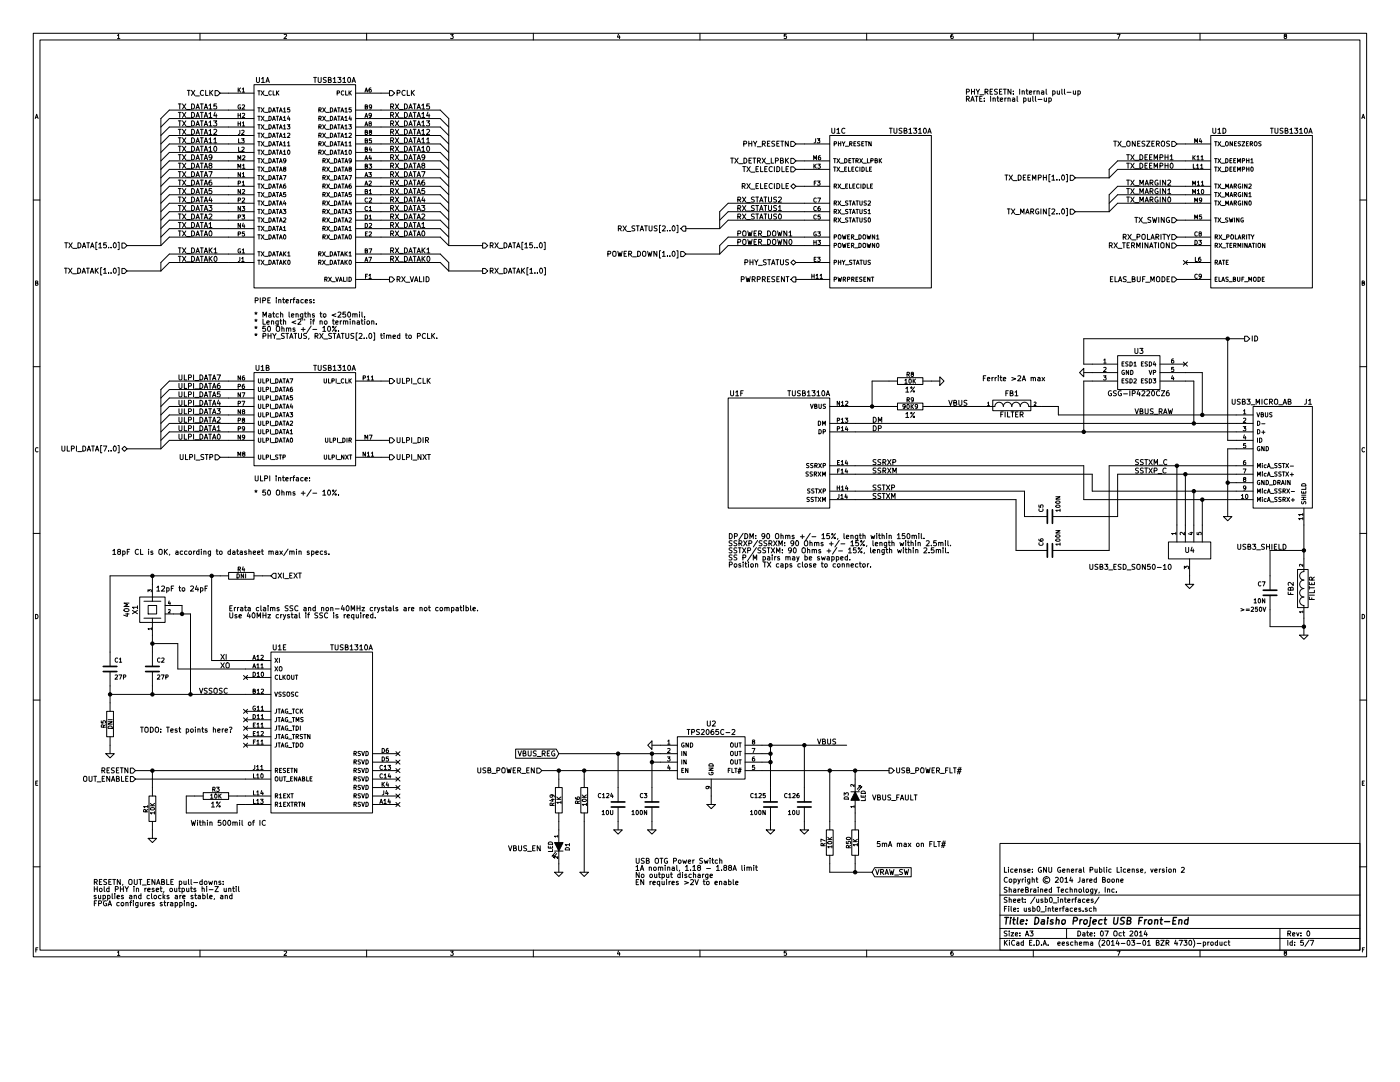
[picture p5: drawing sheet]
EESchema Schematic File Version 2
LIBS:power
LIBS:device
LIBS:ep4ce30f29
LIBS:gsg-ip4220cz6
LIBS:quartzcms4_ground
LIBS:tusb1310a
LIBS:usb3_esd_son50-10
LIBS:usb3_micro_ab
LIBS:tps62420
LIBS:mic5207-bm5
LIBS:samtec_qsh-090-d
LIBS:tps2065c-2
LIBS:barrel_jack
LIBS:on_cat24c256
LIBS:conn
LIBS:tps54821
LIBS:hole
LIBS:tca6416a
LIBS:usb-cache
EELAYER 24 0
EELAYER END
$Descr A3 16535 11693
encoding utf-8
Sheet 5 7
Title "Daisho Project USB Front-End"
Date "07 Oct 2014"
Rev "0"
Comp "ShareBrained Technology, Inc."
Comment1 "Copyright © 2014 Jared Boone"
Comment2 "License: GNU General Public License, version 2"
Comment3 ""
Comment4 ""
$EndDescr
Text Label 11200 4800 0    60   ~ 0
VBUS
Text Label 9650 8800 0    60   ~ 0
VBUS
Text GLabel 10300 10300 2    60   Input ~ 0
VRAW_SW
Text GLabel 6600 8900 0    60   Input ~ 0
VBUS_REG
$Comp
L TPS2065C-2 U2
U 1 1
P 8400 8950
F 0 "U2" H 8400 9350 60  0000 C CNN
F 1 "TPS2065C-2" H 8400 9250 60  0000 C CNN
F 2 "" H 8400 8950 60  0001 C CNN
F 3 "" H 8400 8950 60  0001 C CNN
F 4 "TI" H 8400 8950 60  0001 C CNN "Manufacturer"
F 5 "TPS2065CDGN-2" H 8400 8950 60  0001 C CNN "Part Number"
	1    8400 8950
	1    0    0    -1  
$EndComp
$Comp
L GND #PWR051
U 1 1
P 8400 9500
F 0 "#PWR051" H 8400 9500 30  0001 C CNN
F 1 "GND" H 8400 9430 30  0001 C CNN
F 2 "" H 8400 9500 60  0001 C CNN
F 3 "" H 8400 9500 60  0001 C CNN
	1    8400 9500
	1    0    0    -1  
$EndComp
$Comp
L GND #PWR052
U 1 1
P 7700 8800
F 0 "#PWR052" H 7700 8800 30  0001 C CNN
F 1 "GND" H 7700 8730 30  0001 C CNN
F 2 "" H 7700 8800 60  0001 C CNN
F 3 "" H 7700 8800 60  0001 C CNN
	1    7700 8800
	0    1    1    0   
$EndComp
$Comp
L R R7
U 1 1
P 9800 9950
F 0 "R7" V 9880 9950 50  0000 C CNN
F 1 "10K" V 9800 9950 50  0000 C CNN
F 2 "" H 9800 9950 60  0001 C CNN
F 3 "" H 9800 9950 60  0001 C CNN
F 4 "Stackpole" V 9800 9950 60  0001 C CNN "Manufacturer"
F 5 "RMCF0402JT10K0" V 9800 9950 60  0001 C CNN "Part Number"
	1    9800 9950
	-1   0    0    1   
$EndComp
$Comp
L R R6
U 1 1
P 6900 9450
F 0 "R6" V 6980 9450 50  0000 C CNN
F 1 "10K" V 6900 9450 50  0000 C CNN
F 2 "" H 6900 9450 60  0001 C CNN
F 3 "" H 6900 9450 60  0001 C CNN
F 4 "Stackpole" V 6900 9450 60  0001 C CNN "Manufacturer"
F 5 "RMCF0402JT10K0" V 6900 9450 60  0001 C CNN "Part Number"
	1    6900 9450
	-1   0    0    1   
$EndComp
$Comp
L GND #PWR053
U 1 1
P 6900 10300
F 0 "#PWR053" H 6900 10300 30  0001 C CNN
F 1 "GND" H 6900 10230 30  0001 C CNN
F 2 "" H 6900 10300 60  0001 C CNN
F 3 "" H 6900 10300 60  0001 C CNN
	1    6900 10300
	1    0    0    -1  
$EndComp
Text HLabel 6400 9100 0    60   Input ~ 0
USB_POWER_EN
Text HLabel 10500 9100 2    60   Output ~ 0
USB_POWER_FLT#
$Comp
L C C3
U 1 1
P 7700 9500
F 0 "C3" H 7750 9600 50  0000 L CNN
F 1 "100N" H 7750 9400 50  0000 L CNN
F 2 "" H 7700 9500 60  0001 C CNN
F 3 "" H 7700 9500 60  0001 C CNN
F 4 "Murata" H 7700 9500 60  0001 C CNN "Manufacturer"
F 5 "GRM155R61A104KA01D" H 7700 9500 60  0001 C CNN "Part Number"
	1    7700 9500
	-1   0    0    -1  
$EndComp
$Comp
L GND #PWR054
U 1 1
P 7700 9800
F 0 "#PWR054" H 7700 9800 30  0001 C CNN
F 1 "GND" H 7700 9730 30  0001 C CNN
F 2 "" H 7700 9800 60  0001 C CNN
F 3 "" H 7700 9800 60  0001 C CNN
	1    7700 9800
	1    0    0    -1  
$EndComp
Text Notes 7500 10450 0    60   ~ 0
USB OTG Power Switch\n1A nominal, 1.18 - 1.88A limit\nNo output discharge\nEN requires >2V to enable
$Comp
L FILTER FB2
U 1 1
P 15400 6950
F 0 "FB2" H 15400 7100 60  0000 C CNN
F 1 "FILTER" H 15400 6850 60  0000 C CNN
F 2 "" H 15400 6950 60  0001 C CNN
F 3 "" H 15400 6950 60  0001 C CNN
F 4 "Murata" H 15400 6950 60  0001 C CNN "Manufacturer"
F 5 "BLM21PG221SN1D" H 15400 6950 60  0001 C CNN "Part Number"
F 6 "FERRITE CHIP 220 OHM 2000MA 0805" H 15400 6950 60  0001 C CNN "Description"
	1    15400 6950
	0    -1   -1   0   
$EndComp
$Comp
L FILTER FB1
U 1 1
P 11950 4800
F 0 "FB1" H 11950 4950 60  0000 C CNN
F 1 "FILTER" H 11950 4700 60  0000 C CNN
F 2 "" H 11950 4800 60  0001 C CNN
F 3 "" H 11950 4800 60  0001 C CNN
F 4 "Murata" H 11950 4800 60  0001 C CNN "Manufacturer"
F 5 "BLM21PG221SN1D" H 11950 4800 60  0001 C CNN "Part Number"
F 6 "FERRITE CHIP 220 OHM 2000MA 0805" H 11950 4800 60  0001 C CNN "Description"
	1    11950 4800
	1    0    0    -1  
$EndComp
NoConn ~ 14000 4300
$Comp
L GND #PWR055
U 1 1
P 12800 4400
F 0 "#PWR055" H 12800 4400 30  0001 C CNN
F 1 "GND" H 12800 4330 30  0001 C CNN
F 2 "" H 12800 4400 60  0001 C CNN
F 3 "" H 12800 4400 60  0001 C CNN
	1    12800 4400
	0    1    1    0   
$EndComp
$Comp
L GSG-IP4220CZ6 U3
U 1 1
P 13450 4400
F 0 "U3" H 13450 4650 60  0000 C CNN
F 1 "GSG-IP4220CZ6" H 13450 4150 60  0000 C CNN
F 2 "" H 13450 4400 60  0001 C CNN
F 3 "" H 13450 4400 60  0001 C CNN
F 4 "NXP" H 13450 4400 60  0001 C CNN "Manufacturer"
F 5 "IP4220CZ6,125" H 13450 4400 60  0001 C CNN "Part Number"
	1    13450 4400
	1    0    0    -1  
$EndComp
$Comp
L TUSB1310A U?
U 5 1
P 3800 7600
AR Path="/510A0455/510A04CC" Ref="U?"  Part="5" 
AR Path="/5109FB2D/52F9923E" Ref="U?"  Part="5" 
AR Path="/52EAE8AF/52F9923E" Ref="U1"  Part="5" 
F 0 "U1" H 3300 7550 60  0000 C CNN
F 1 "TUSB1310A" H 4150 7550 60  0000 C CNN
F 2 "" H 3800 7600 60  0001 C CNN
F 3 "" H 3800 7600 60  0001 C CNN
F 4 "TI" H 3800 7600 60  0001 C CNN "Manufacturer"
F 5 "TUSB1310AZAY" H 3800 7600 60  0001 C CNN "Part Number"
	5    3800 7600
	1    0    0    -1  
$EndComp
$Comp
L R R1
U 1 1
P 1800 9550
F 0 "R1" V 1880 9550 50  0000 C CNN
F 1 "10K" V 1800 9550 50  0000 C CNN
F 2 "" H 1800 9550 60  0001 C CNN
F 3 "" H 1800 9550 60  0001 C CNN
F 4 "Stackpole" V 1800 9550 60  0001 C CNN "Manufacturer"
F 5 "RMCF0402JT10K0" V 1800 9550 60  0001 C CNN "Part Number"
	1    1800 9550
	-1   0    0    1   
$EndComp
$Comp
L GND #PWR056
U 1 1
P 1800 9900
F 0 "#PWR056" H 1800 9900 30  0001 C CNN
F 1 "GND" H 1800 9830 30  0001 C CNN
F 2 "" H 1800 9900 60  0001 C CNN
F 3 "" H 1800 9900 60  0001 C CNN
	1    1800 9900
	1    0    0    -1  
$EndComp
$Comp
L R R3
U 1 1
P 2550 9400
F 0 "R3" V 2630 9400 50  0000 C CNN
F 1 "10K" V 2550 9400 50  0000 C CNN
F 2 "" H 2550 9400 60  0001 C CNN
F 3 "" H 2550 9400 60  0001 C CNN
F 4 "Stackpole" V 2550 9400 60  0001 C CNN "Manufacturer"
F 5 "RMCF0402FT10K0" V 2550 9400 60  0001 C CNN "Part Number"
F 6 "1%" V 2450 9400 60  0000 C CNN "Tolerance"
	1    2550 9400
	0    -1   -1   0   
$EndComp
Text Notes 2750 8650 2    60   ~ 0
TODO: Test points here?
NoConn ~ 2900 8000
NoConn ~ 4700 8900
NoConn ~ 4700 9000
NoConn ~ 4700 9100
NoConn ~ 4700 9200
NoConn ~ 4700 9300
NoConn ~ 4700 9400
NoConn ~ 4700 9500
$Comp
L C C1
U 1 1
P 1300 7900
F 0 "C1" H 1350 8000 50  0000 L CNN
F 1 "27P" H 1350 7800 50  0000 L CNN
F 2 "" H 1300 7900 60  0001 C CNN
F 3 "" H 1300 7900 60  0001 C CNN
F 4 "Murata" H 1300 7900 60  0001 C CNN "Manufacturer"
F 5 "GRM1555C1H270JA01D" H 1300 7900 60  0001 C CNN "Part Number"
	1    1300 7900
	1    0    0    -1  
$EndComp
$Comp
L C C2
U 1 1
P 1800 7900
F 0 "C2" H 1850 8000 50  0000 L CNN
F 1 "27P" H 1850 7800 50  0000 L CNN
F 2 "" H 1800 7900 60  0001 C CNN
F 3 "" H 1800 7900 60  0001 C CNN
F 4 "Murata" H 1800 7900 60  0001 C CNN "Manufacturer"
F 5 "GRM1555C1H270JA01D" H 1800 7900 60  0001 C CNN "Part Number"
	1    1800 7900
	1    0    0    -1  
$EndComp
Text Notes 2700 7300 0    60   ~ 0
Errata claims SSC and non-40MHz crystals are not compatible.\nUse 40MHz crystal if SSC is required.
Text Notes 3900 6550 2    60   ~ 0
18pF CL is OK, according to datasheet max/min specs.
$Comp
L QUARTZCMS4_GROUND X1
U 1 1
P 1800 7200
F 0 "X1" H 1800 7400 60  0000 C CNN
F 1 "40M" H 1800 7500 60  0000 C CNN
F 2 "" H 1800 7200 60  0001 C CNN
F 3 "" H 1800 7200 60  0001 C CNN
F 4 "Abracon" H 1800 7200 60  0001 C CNN "Manufacturer"
F 5 "ABM3C-40.000MHZ-D4Y-T" H 1800 7200 60  0001 C CNN "Part Number"
F 6 "50ppm" H 1800 7200 60  0001 C CNN "Tolerance"
F 7 "12pF to 24pF" V 2050 6850 60  0000 C CNN "CL"
	1    1800 7200
	0    -1   -1   0   
$EndComp
Text Label 2350 8200 0    60   ~ 0
VSSOSC
Text Label 2600 7800 0    60   ~ 0
XI
Text Label 2600 7900 0    60   ~ 0
XO
$Comp
L TUSB1310A U?
U 3 1
P 10400 1500
AR Path="/510A0455/510A04CA" Ref="U?"  Part="3" 
AR Path="/5109FB2D/52F99235" Ref="U?"  Part="3" 
AR Path="/52EAE8AF/52F99235" Ref="U1"  Part="3" 
F 0 "U1" H 9900 1450 60  0000 C CNN
F 1 "TUSB1310A" H 10750 1450 60  0000 C CNN
F 2 "" H 10400 1500 60  0001 C CNN
F 3 "" H 10400 1500 60  0001 C CNN
F 4 "TI" H 10400 1500 60  0001 C CNN "Manufacturer"
F 5 "TUSB1310AZAY" H 10400 1500 60  0001 C CNN "Part Number"
	3    10400 1500
	1    0    0    -1  
$EndComp
$Comp
L TUSB1310A U?
U 4 1
P 14900 1500
AR Path="/510A0455/510A04CB" Ref="U?"  Part="4" 
AR Path="/5109FB2D/5159AA64" Ref="U?"  Part="4" 
AR Path="/52EAE8AF/5159AA64" Ref="U1"  Part="4" 
F 0 "U1" H 14400 1450 60  0000 C CNN
F 1 "TUSB1310A" H 15250 1450 60  0000 C CNN
F 2 "" H 14900 1500 60  0001 C CNN
F 3 "" H 14900 1500 60  0001 C CNN
F 4 "TI" H 14900 1500 60  0001 C CNN "Manufacturer"
F 5 "TUSB1310AZAY" H 14900 1500 60  0001 C CNN "Part Number"
	4    14900 1500
	1    0    0    -1  
$EndComp
Text Label 15200 6500 2    60   ~ 0
USB3_SHIELD
Text Label 13400 5500 0    60   ~ 0
SSTXM_C
Text Label 13400 5600 0    60   ~ 0
SSTXP_C
$Comp
L C C6
U 1 1
P 12400 6500
F 0 "C6" H 12450 6600 50  0000 L CNN
F 1 "100N" H 12450 6400 50  0000 L CNN
F 2 "" H 12400 6500 60  0001 C CNN
F 3 "" H 12400 6500 60  0001 C CNN
F 4 "Murata" H 12400 6500 60  0001 C CNN "Manufacturer"
F 5 "GRM155R61A104KA01D" H 12400 6500 60  0001 C CNN "Part Number"
	1    12400 6500
	0    -1   -1   0   
$EndComp
$Comp
L C C5
U 1 1
P 12400 6100
F 0 "C5" H 12450 6200 50  0000 L CNN
F 1 "100N" H 12450 6000 50  0000 L CNN
F 2 "" H 12400 6100 60  0001 C CNN
F 3 "" H 12400 6100 60  0001 C CNN
F 4 "Murata" H 12400 6100 60  0001 C CNN "Manufacturer"
F 5 "GRM155R61A104KA01D" H 12400 6100 60  0001 C CNN "Part Number"
	1    12400 6100
	0    -1   -1   0   
$EndComp
$Comp
L GND #PWR057
U 1 1
P 14050 6900
F 0 "#PWR057" H 14050 6900 30  0001 C CNN
F 1 "GND" H 14050 6830 30  0001 C CNN
F 2 "" H 14050 6900 60  0001 C CNN
F 3 "" H 14050 6900 60  0001 C CNN
	1    14050 6900
	1    0    0    -1  
$EndComp
$Comp
L USB3_ESD_SON50-10 U4
U 1 1
P 14050 6500
F 0 "U4" H 14050 6500 60  0000 C CNN
F 1 "USB3_ESD_SON50-10" H 13350 6300 60  0000 C CNN
F 2 "" H 14050 6500 60  0001 C CNN
F 3 "" H 14050 6500 60  0001 C CNN
F 4 "Littelfuse" H 14050 6500 60  0001 C CNN "Manufacturer"
F 5 "SP3010-04UTG" H 14050 6500 60  0001 C CNN "Part Number"
	1    14050 6500
	1    0    0    -1  
$EndComp
Text Label 10300 5100 0    60   ~ 0
DP
Text Label 10300 5000 0    60   ~ 0
DM
Text Label 10300 5800 0    60   ~ 0
SSTXP
Text Label 10300 5900 0    60   ~ 0
SSTXM
Text Label 10300 5500 0    60   ~ 0
SSRXP
Text Label 10300 5600 0    60   ~ 0
SSRXM
$Comp
L GND #PWR058
U 1 1
P 15400 7500
F 0 "#PWR058" H 15400 7500 30  0001 C CNN
F 1 "GND" H 15400 7430 30  0001 C CNN
F 2 "" H 15400 7500 60  0001 C CNN
F 3 "" H 15400 7500 60  0001 C CNN
	1    15400 7500
	1    0    0    -1  
$EndComp
$Comp
L C C7
U 1 1
P 15000 7000
F 0 "C7" H 15050 7100 50  0000 L CNN
F 1 "10N" H 15050 6900 50  0000 L CNN
F 2 "" H 15000 7000 60  0001 C CNN
F 3 "" H 15000 7000 60  0001 C CNN
F 4 "Murata" H 15000 7000 60  0001 C CNN "Manufacturer"
F 5 "GRM21BR72E103KW03L" H 15000 7000 60  0001 C CNN "Part Number"
F 6 ">=250V" H 15200 6800 50  0000 C CNN "Vdc"
	1    15000 7000
	-1   0    0    -1  
$EndComp
$Comp
L GND #PWR059
U 1 1
P 14500 6100
F 0 "#PWR059" H 14500 6100 30  0001 C CNN
F 1 "GND" H 14500 6030 30  0001 C CNN
F 2 "" H 14500 6100 60  0001 C CNN
F 3 "" H 14500 6100 60  0001 C CNN
	1    14500 6100
	1    0    0    -1  
$EndComp
$Comp
L USB3_MICRO_AB J1
U 1 1
P 14800 5400
F 0 "J1" H 14150 6050 60  0000 C CNN
F 1 "USB3_MICRO_AB" H 14700 6050 60  0000 C CNN
F 2 "" H 14800 5400 60  0001 C CNN
F 3 "" H 14800 5400 60  0001 C CNN
F 4 "Global Connector Technology" H 14800 5400 60  0001 C CNN "Manufacturer"
F 5 "USB3120-30" H 14800 5400 60  0001 C CNN "Part Number"
	1    14800 5400
	-1   0    0    -1  
$EndComp
$Comp
L GND #PWR060
U 1 1
P 11100 4500
F 0 "#PWR060" H 11100 4500 30  0001 C CNN
F 1 "GND" H 11100 4430 30  0001 C CNN
F 2 "" H 11100 4500 60  0001 C CNN
F 3 "" H 11100 4500 60  0001 C CNN
	1    11100 4500
	0    -1   -1   0   
$EndComp
$Comp
L R R8
U 1 1
P 10750 4500
F 0 "R8" V 10830 4500 50  0000 C CNN
F 1 "10K" V 10750 4500 50  0000 C CNN
F 2 "" H 10750 4500 60  0001 C CNN
F 3 "" H 10750 4500 60  0001 C CNN
F 4 "Stackpole" V 10750 4500 60  0001 C CNN "Manufacturer"
F 5 "RMCF0402FT10K0" V 10750 4500 60  0001 C CNN "Part Number"
F 6 "1%" V 10650 4500 60  0000 C CNN "Tolerance"
	1    10750 4500
	0    -1   -1   0   
$EndComp
$Comp
L R R9
U 1 1
P 10750 4800
F 0 "R9" V 10830 4800 50  0000 C CNN
F 1 "90K9" V 10750 4800 50  0000 C CNN
F 2 "" H 10750 4800 60  0001 C CNN
F 3 "" H 10750 4800 60  0001 C CNN
F 4 "Stackpole" V 10750 4800 60  0001 C CNN "Manufacturer"
F 5 "RMCF0402FT90K9" V 10750 4800 60  0001 C CNN "Part Number"
F 6 "1%" V 10650 4800 60  0000 C CNN "Tolerance"
	1    10750 4800
	0    -1   -1   0   
$EndComp
$Comp
L TUSB1310A U1
U 6 1
P 9200 4600
F 0 "U1" H 8700 4550 60  0000 C CNN
F 1 "TUSB1310A" H 9550 4550 60  0000 C CNN
F 2 "" H 9200 4600 60  0001 C CNN
F 3 "" H 9200 4600 60  0001 C CNN
F 4 "TI" H 9200 4600 60  0001 C CNN "Manufacturer"
F 5 "TUSB1310AZAY" H 9200 4600 60  0001 C CNN "Part Number"
	6    9200 4600
	1    0    0    -1  
$EndComp
$Comp
L TUSB1310A U1
U 2 1
P 3600 4300
F 0 "U1" H 3100 4250 60  0000 C CNN
F 1 "TUSB1310A" H 3950 4250 60  0000 C CNN
F 2 "" H 3600 4300 60  0001 C CNN
F 3 "" H 3600 4300 60  0001 C CNN
F 4 "TI" H 3600 4300 60  0001 C CNN "Manufacturer"
F 5 "TUSB1310AZAY" H 3600 4300 60  0001 C CNN "Part Number"
	2    3600 4300
	1    0    0    -1  
$EndComp
$Comp
L TUSB1310A U1
U 1 1
P 3600 900
F 0 "U1" H 3100 850 60  0000 C CNN
F 1 "TUSB1310A" H 3950 850 60  0000 C CNN
F 2 "" H 3600 900 60  0001 C CNN
F 3 "" H 3600 900 60  0001 C CNN
F 4 "TI" H 3600 900 60  0001 C CNN "Manufacturer"
F 5 "TUSB1310AZAY" H 3600 900 60  0001 C CNN "Part Number"
	1    3600 900 
	1    0    0    -1  
$EndComp
$Comp
L R R4
U 1 1
P 2850 6800
F 0 "R4" V 2930 6800 50  0000 C CNN
F 1 "DNI" V 2850 6800 50  0000 C CNN
F 2 "" H 2850 6800 60  0001 C CNN
F 3 "" H 2850 6800 60  0001 C CNN
	1    2850 6800
	0    -1   -1   0   
$EndComp
Text HLabel 3200 6800 2    60   Input ~ 0
XI_EXT
Text Label 13300 2400 0    60   ~ 0
TX_MARGIN0
Text Label 13300 2300 0    60   ~ 0
TX_MARGIN1
Text Label 8700 2600 0    60   ~ 0
RX_STATUS0
Text Label 8700 2500 0    60   ~ 0
RX_STATUS1
Text Label 8700 2400 0    60   ~ 0
RX_STATUS2
Text Label 8700 2900 0    60   ~ 0
POWER_DOWN0
Text Label 8700 2800 0    60   ~ 0
POWER_DOWN1
Text Label 13300 2000 0    60   ~ 0
TX_DEEMPH0
Text Label 13300 1900 0    60   ~ 0
TX_DEEMPH1
Text Label 2100 4500 0    60   ~ 0
ULPI_DATA7
Text Label 2100 4600 0    60   ~ 0
ULPI_DATA6
Text Label 2100 4700 0    60   ~ 0
ULPI_DATA5
Text Label 2100 4800 0    60   ~ 0
ULPI_DATA4
Text Label 2100 4900 0    60   ~ 0
ULPI_DATA3
Text Label 2100 5000 0    60   ~ 0
ULPI_DATA2
Text Label 2100 5100 0    60   ~ 0
ULPI_DATA1
Text Label 2100 5200 0    60   ~ 0
ULPI_DATA0
Text Label 4600 1700 0    60   ~ 0
RX_DATA11
Text Label 4600 1900 0    60   ~ 0
RX_DATA9
Text Label 4600 2400 0    60   ~ 0
RX_DATA4
Text Label 4600 2500 0    60   ~ 0
RX_DATA3
Text Label 4600 2600 0    60   ~ 0
RX_DATA2
Text Label 4600 2800 0    60   ~ 0
RX_DATA0
Text Label 2100 1300 0    60   ~ 0
TX_DATA15
Text Label 2100 3000 0    60   ~ 0
TX_DATAK1
Text Label 2100 1500 0    60   ~ 0
TX_DATA13
Text Label 2100 1400 0    60   ~ 0
TX_DATA14
Text Label 2100 1600 0    60   ~ 0
TX_DATA12
Text Label 2100 3100 0    60   ~ 0
TX_DATAK0
Text Label 2100 1800 0    60   ~ 0
TX_DATA10
Text Label 2100 1700 0    60   ~ 0
TX_DATA11
Text Label 2100 2800 0    60   ~ 0
TX_DATA0
Text Label 2100 2700 0    60   ~ 0
TX_DATA1
Text Label 2100 2600 0    60   ~ 0
TX_DATA2
Text Label 2100 2500 0    60   ~ 0
TX_DATA3
Text Label 2100 2400 0    60   ~ 0
TX_DATA4
Text Label 2100 2200 0    60   ~ 0
TX_DATA6
Text Label 2100 2100 0    60   ~ 0
TX_DATA7
Text Label 2100 1900 0    60   ~ 0
TX_DATA9
Text Label 2100 2000 0    60   ~ 0
TX_DATA8
Text Label 4600 1800 0    60   ~ 0
RX_DATA10
Text Label 4600 2700 0    60   ~ 0
RX_DATA1
Text Label 2100 2300 0    60   ~ 0
TX_DATA5
Text Label 4600 2000 0    60   ~ 0
RX_DATA8
Text Label 4600 2200 0    60   ~ 0
RX_DATA6
Text Label 4600 2300 0    60   ~ 0
RX_DATA5
Text Label 4600 3000 0    60   ~ 0
RX_DATAK1
Text Label 4600 3100 0    60   ~ 0
RX_DATAK0
Text Label 4600 1600 0    60   ~ 0
RX_DATA12
Text Label 4600 1500 0    60   ~ 0
RX_DATA13
Text Label 4600 1300 0    60   ~ 0
RX_DATA15
Text Label 4600 1400 0    60   ~ 0
RX_DATA14
NoConn ~ 14000 3100
Text Label 4600 2100 0    60   ~ 0
RX_DATA7
Text HLabel 14700 4000 2    60   Output ~ 0
ID
Text HLabel 1600 9100 0    60   Input ~ 0
RESETN
Text HLabel 1600 9200 0    60   Input ~ 0
OUT_ENABLE
Text HLabel 9400 1700 0    60   Input ~ 0
PHY_RESETN
Text HLabel 9400 1900 0    60   Input ~ 0
TX_DETRX_LPBK
Text HLabel 9400 2000 0    60   Input ~ 0
TX_ELECIDLE
Text HLabel 9400 2200 0    60   BiDi ~ 0
RX_ELECIDLE
Text HLabel 9400 3100 0    60   BiDi ~ 0
PHY_STATUS
Text HLabel 9400 3300 0    60   Output ~ 0
PWRPRESENT
Entry Wire Line
	8500 2500 8600 2400
Entry Wire Line
	8500 2600 8600 2500
Entry Wire Line
	8500 2700 8600 2600
Entry Wire Line
	8500 2900 8600 2800
Entry Wire Line
	8500 3000 8600 2900
Text HLabel 8100 2700 0    60   Output ~ 0
RX_STATUS[2..0]
Text HLabel 8100 3000 0    60   Input ~ 0
POWER_DOWN[1..0]
Text HLabel 13900 2600 0    60   Input ~ 0
TX_SWING
Text HLabel 13900 2800 0    60   Input ~ 0
RX_POLARITY
Text HLabel 13900 2900 0    60   Input ~ 0
RX_TERMINATION
Text HLabel 13900 3300 0    60   Input ~ 0
ELAS_BUF_MODE
Entry Wire Line
	13100 2000 13200 1900
Entry Wire Line
	13100 2100 13200 2000
Entry Wire Line
	13100 2400 13200 2300
Entry Wire Line
	13100 2500 13200 2400
Connection ~ 9100 8800
Wire Wire Line
	9100 8800 9100 9300
Wire Wire Line
	9100 9000 9000 9000
Connection ~ 7700 8900
Wire Wire Line
	6900 9700 6900 10300
Wire Wire Line
	8400 9400 8400 9500
Wire Wire Line
	7800 8800 7700 8800
Wire Wire Line
	6900 9100 6900 9200
Wire Wire Line
	7800 9000 7700 9000
Wire Wire Line
	7700 8900 7700 9300
Wire Wire Line
	6400 9100 7800 9100
Connection ~ 6900 9100
Wire Wire Line
	9000 8900 9100 8900
Wire Wire Line
	9000 9100 10500 9100
Wire Wire Line
	7700 9700 7700 9800
Connection ~ 9100 8900
Wire Wire Line
	6600 8900 7800 8900
Connection ~ 14100 5000
Wire Wire Line
	14100 5000 14100 4500
Wire Wire Line
	14100 4500 14000 4500
Wire Wire Line
	13100 6500 13100 5500
Wire Wire Line
	13100 6500 12600 6500
Wire Wire Line
	13200 5600 14600 5600
Wire Wire Line
	12200 6100 12100 6100
Wire Wire Line
	12100 6100 12100 5800
Wire Wire Line
	12100 5800 10100 5800
Connection ~ 14200 4900
Wire Wire Line
	14200 4900 14200 4400
Wire Wire Line
	14200 4400 14000 4400
Connection ~ 14100 5800
Wire Wire Line
	14100 6200 14100 5800
Wire Wire Line
	10100 5000 14600 5000
Wire Wire Line
	12500 4900 14600 4900
Wire Wire Line
	14500 5200 14600 5200
Wire Wire Line
	15400 7300 15400 7500
Wire Wire Line
	15400 6200 15400 6600
Wire Wire Line
	14500 5300 14500 6100
Wire Wire Line
	14500 5300 14600 5300
Wire Wire Line
	4500 1300 5200 1300
Wire Wire Line
	4500 1500 5200 1500
Wire Wire Line
	4500 1700 5200 1700
Wire Wire Line
	4500 1900 5200 1900
Wire Wire Line
	4500 2100 5200 2100
Wire Wire Line
	4500 2300 5200 2300
Wire Wire Line
	4500 2500 5200 2500
Wire Wire Line
	4500 2700 5200 2700
Wire Wire Line
	4500 3000 5200 3000
Wire Wire Line
	4500 1100 4600 1100
Wire Wire Line
	2700 1100 2600 1100
Wire Wire Line
	2700 1400 2000 1400
Wire Wire Line
	2700 1600 2000 1600
Wire Wire Line
	2700 1800 2000 1800
Wire Wire Line
	2700 2000 2000 2000
Wire Wire Line
	2700 2200 2000 2200
Wire Wire Line
	2700 2400 2000 2400
Wire Wire Line
	2700 2600 2000 2600
Wire Wire Line
	2700 2800 2000 2800
Wire Wire Line
	2700 3100 2000 3100
Wire Wire Line
	4500 5200 4600 5200
Wire Wire Line
	2700 5200 2000 5200
Wire Wire Line
	2700 5000 2000 5000
Wire Wire Line
	2700 4800 2000 4800
Wire Wire Line
	2700 4600 2000 4600
Wire Wire Line
	2700 4500 2000 4500
Wire Wire Line
	2700 4700 2000 4700
Wire Wire Line
	2700 4900 2000 4900
Wire Wire Line
	2700 5100 2000 5100
Wire Wire Line
	2700 5400 2600 5400
Wire Wire Line
	4500 4500 4600 4500
Wire Wire Line
	4500 5400 4600 5400
Wire Wire Line
	2700 3000 2000 3000
Wire Wire Line
	2700 2700 2000 2700
Wire Wire Line
	2700 2500 2000 2500
Wire Wire Line
	2700 2300 2000 2300
Wire Wire Line
	2700 2100 2000 2100
Wire Wire Line
	2700 1900 2000 1900
Wire Wire Line
	2700 1700 2000 1700
Wire Wire Line
	2700 1500 2000 1500
Wire Wire Line
	2700 1300 2000 1300
Wire Wire Line
	4600 3300 4500 3300
Wire Wire Line
	4500 3100 5200 3100
Wire Wire Line
	4500 2800 5200 2800
Wire Wire Line
	4500 2600 5200 2600
Wire Wire Line
	4500 2400 5200 2400
Wire Wire Line
	4500 2200 5200 2200
Wire Wire Line
	4500 2000 5200 2000
Wire Wire Line
	4500 1800 5200 1800
Wire Wire Line
	4500 1600 5200 1600
Wire Wire Line
	4500 1400 5200 1400
Wire Wire Line
	14600 5700 14500 5700
Connection ~ 14500 5700
Wire Wire Line
	15400 6500 15000 6500
Wire Wire Line
	15000 6500 15000 6800
Connection ~ 15400 6500
Wire Wire Line
	15400 7400 15000 7400
Wire Wire Line
	15000 7400 15000 7200
Connection ~ 15400 7400
Wire Wire Line
	10100 4800 10500 4800
Wire Wire Line
	14050 6800 14050 6900
Wire Wire Line
	13900 6200 13900 5500
Connection ~ 13900 5500
Wire Wire Line
	14000 6200 14000 5600
Connection ~ 14000 5600
Wire Wire Line
	10100 5100 14600 5100
Wire Wire Line
	14200 6200 14200 5900
Connection ~ 14200 5900
Wire Wire Line
	9400 1900 9500 1900
Wire Wire Line
	9400 2200 9500 2200
Wire Wire Line
	9400 3300 9500 3300
Wire Wire Line
	13900 2800 14000 2800
Wire Wire Line
	14000 2400 13200 2400
Wire Wire Line
	14000 1900 13200 1900
Wire Wire Line
	9500 2900 8600 2900
Wire Wire Line
	9500 2600 8600 2600
Wire Wire Line
	9500 2400 8600 2400
Wire Wire Line
	9500 2500 8600 2500
Wire Wire Line
	9500 2800 8600 2800
Wire Wire Line
	14000 2000 13200 2000
Wire Wire Line
	14000 2300 13200 2300
Wire Wire Line
	13900 2600 14000 2600
Wire Wire Line
	13900 2900 14000 2900
Wire Wire Line
	13900 3300 14000 3300
Wire Wire Line
	9400 3100 9500 3100
Wire Wire Line
	9400 2000 9500 2000
Wire Wire Line
	9400 1700 9500 1700
Connection ~ 2250 8200
Wire Wire Line
	2250 8200 2250 7250
Wire Wire Line
	2250 7250 2050 7250
Wire Wire Line
	1800 7500 1800 7700
Wire Wire Line
	1800 6900 1800 6800
Wire Wire Line
	1300 7700 1300 6800
Wire Wire Line
	1800 8200 1800 8100
Wire Wire Line
	2900 9400 2800 9400
Wire Wire Line
	1600 9100 2900 9100
Wire Wire Line
	1800 9300 1800 9100
Wire Wire Line
	1800 9900 1800 9800
Wire Wire Line
	1600 9200 2900 9200
Wire Wire Line
	2300 9400 2200 9400
Wire Wire Line
	2200 9400 2200 9600
Wire Wire Line
	2200 9600 2800 9600
Wire Wire Line
	2800 9600 2800 9500
Wire Wire Line
	2800 9500 2900 9500
Wire Wire Line
	1300 8200 2900 8200
Wire Wire Line
	1300 8100 1300 8300
Connection ~ 1800 8200
Wire Wire Line
	1300 6800 2600 6800
Wire Wire Line
	2500 6800 2500 7800
Wire Wire Line
	2500 7800 2900 7800
Connection ~ 1800 6800
Wire Wire Line
	2900 7900 2100 7900
Wire Wire Line
	2100 7900 2100 7600
Wire Wire Line
	2100 7600 1800 7600
Connection ~ 1800 7600
Wire Wire Line
	2050 7150 2150 7150
Wire Wire Line
	2150 7150 2150 7250
Connection ~ 2150 7250
Wire Wire Line
	12800 4400 12900 4400
Wire Wire Line
	12900 4500 12800 4500
Wire Wire Line
	12800 4500 12800 5100
Connection ~ 12800 5100
Wire Wire Line
	12800 5900 14600 5900
Wire Wire Line
	12800 5900 12800 5500
Wire Wire Line
	12800 5500 10100 5500
Wire Wire Line
	12900 5800 14600 5800
Wire Wire Line
	12900 5800 12900 5600
Wire Wire Line
	12900 5600 10100 5600
Wire Wire Line
	12600 6100 13200 6100
Wire Wire Line
	13200 6100 13200 5600
Wire Wire Line
	10100 5900 12000 5900
Wire Wire Line
	12000 5900 12000 6500
Wire Wire Line
	12000 6500 12200 6500
Wire Wire Line
	13100 5500 14600 5500
Wire Wire Line
	12900 4300 12800 4300
Wire Wire Line
	12800 4300 12800 4000
Wire Wire Line
	12800 4000 14700 4000
Wire Wire Line
	14500 4000 14500 5200
Connection ~ 2500 6800
Wire Wire Line
	3100 6800 3200 6800
Wire Wire Line
	9000 8800 10000 8800
Connection ~ 14500 4000
Connection ~ 1800 9100
Wire Bus Line
	8500 2500 8500 2700
Wire Bus Line
	8500 2700 8100 2700
Wire Bus Line
	8500 2900 8500 3000
Wire Bus Line
	8500 3000 8100 3000
Wire Bus Line
	13100 2000 13100 2100
Wire Bus Line
	13100 2100 12700 2100
Text HLabel 12700 2100 0    60   Input ~ 0
TX_DEEMPH[1..0]
Text HLabel 12700 2500 0    60   Input ~ 0
TX_MARGIN[2..0]
Text HLabel 2600 1100 0    60   Input ~ 0
TX_CLK
Text HLabel 4600 3300 2    60   Output ~ 0
RX_VALID
Text HLabel 4600 1100 2    60   Output ~ 0
PCLK
Entry Wire Line
	1900 1400 2000 1300
Entry Wire Line
	1900 1500 2000 1400
Entry Wire Line
	1900 1600 2000 1500
Entry Wire Line
	1900 1700 2000 1600
Entry Wire Line
	1900 1800 2000 1700
Entry Wire Line
	1900 1900 2000 1800
Entry Wire Line
	1900 2000 2000 1900
Entry Wire Line
	1900 2100 2000 2000
Entry Wire Line
	1900 2200 2000 2100
Entry Wire Line
	1900 2300 2000 2200
Entry Wire Line
	1900 2400 2000 2300
Entry Wire Line
	1900 2500 2000 2400
Entry Wire Line
	1900 2600 2000 2500
Entry Wire Line
	1900 2700 2000 2600
Entry Wire Line
	1900 2800 2000 2700
Entry Wire Line
	1900 2900 2000 2800
Entry Wire Line
	1900 3100 2000 3000
Entry Wire Line
	1900 3200 2000 3100
Wire Bus Line
	1900 3100 1900 3200
Wire Bus Line
	1900 3200 1500 3200
Wire Bus Line
	1900 1400 1900 2900
Wire Bus Line
	1900 2900 1500 2900
Text HLabel 1500 2900 0    60   Input ~ 0
TX_DATA[15..0]
Text HLabel 1500 3200 0    60   Input ~ 0
TX_DATAK[1..0]
Entry Wire Line
	5200 3000 5300 3100
Entry Wire Line
	5200 3100 5300 3200
Entry Wire Line
	5200 2800 5300 2900
Entry Wire Line
	5200 2700 5300 2800
Entry Wire Line
	5200 2600 5300 2700
Entry Wire Line
	5200 2500 5300 2600
Entry Wire Line
	5200 2400 5300 2500
Entry Wire Line
	5200 2300 5300 2400
Entry Wire Line
	5200 2200 5300 2300
Entry Wire Line
	5200 2100 5300 2200
Entry Wire Line
	5200 2000 5300 2100
Entry Wire Line
	5200 1300 5300 1400
Entry Wire Line
	5200 1400 5300 1500
Entry Wire Line
	5200 1500 5300 1600
Entry Wire Line
	5200 1600 5300 1700
Entry Wire Line
	5200 1700 5300 1800
Entry Wire Line
	5200 1800 5300 1900
Entry Wire Line
	5200 1900 5300 2000
Wire Bus Line
	5300 1400 5300 2900
Wire Bus Line
	5300 2900 5700 2900
Wire Bus Line
	5300 3100 5300 3200
Wire Bus Line
	5300 3200 5700 3200
Text HLabel 5700 2900 2    60   Output ~ 0
RX_DATA[15..0]
Text HLabel 5700 3200 2    60   Output ~ 0
RX_DATAK[1..0]
Text HLabel 4600 4500 2    60   Output ~ 0
ULPI_CLK
Text HLabel 4600 5200 2    60   Output ~ 0
ULPI_DIR
Text HLabel 4600 5400 2    60   Output ~ 0
ULPI_NXT
Text HLabel 2600 5400 0    60   Input ~ 0
ULPI_STP
Entry Wire Line
	1900 5300 2000 5200
Entry Wire Line
	1900 5200 2000 5100
Entry Wire Line
	1900 5100 2000 5000
Entry Wire Line
	1900 5000 2000 4900
Entry Wire Line
	1900 4900 2000 4800
Entry Wire Line
	1900 4800 2000 4700
Entry Wire Line
	1900 4700 2000 4600
Entry Wire Line
	1900 4600 2000 4500
Wire Bus Line
	1900 4600 1900 5300
Wire Bus Line
	1900 5300 1500 5300
Text HLabel 1500 5300 0    60   BiDi ~ 0
ULPI_DATA[7..0]
Text HLabel 13900 1700 0    60   Input ~ 0
TX_ONESZEROS
Wire Wire Line
	14000 1700 13900 1700
Wire Wire Line
	14000 2200 13200 2200
Entry Wire Line
	13100 2300 13200 2200
Wire Bus Line
	13100 2300 13100 2500
Wire Bus Line
	13100 2500 12700 2500
Text Label 13300 2200 0    60   ~ 0
TX_MARGIN2
$Comp
L LED D1
U 1 1
P 6600 10000
F 0 "D1" H 6600 10100 50  0000 C CNN
F 1 "LED" H 6600 9900 50  0000 C CNN
F 2 "" H 6600 10000 60  0000 C CNN
F 3 "" H 6600 10000 60  0000 C CNN
	1    6600 10000
	0    1    1    0   
$EndComp
$Comp
L R R49
U 1 1
P 6600 9450
F 0 "R49" V 6680 9450 50  0000 C CNN
F 1 "1K" V 6600 9450 50  0000 C CNN
F 2 "" H 6600 9450 60  0001 C CNN
F 3 "" H 6600 9450 60  0001 C CNN
	1    6600 9450
	-1   0    0    1   
$EndComp
Wire Wire Line
	6600 9100 6600 9200
Connection ~ 6600 9100
Wire Wire Line
	6600 9700 6600 9800
$Comp
L GND #PWR061
U 1 1
P 6600 10300
F 0 "#PWR061" H 6600 10300 30  0001 C CNN
F 1 "GND" H 6600 10230 30  0001 C CNN
F 2 "" H 6600 10300 60  0001 C CNN
F 3 "" H 6600 10300 60  0001 C CNN
	1    6600 10300
	1    0    0    -1  
$EndComp
Wire Wire Line
	6600 10200 6600 10300
$Comp
L LED D3
U 1 1
P 10100 9400
F 0 "D3" H 10100 9500 50  0000 C CNN
F 1 "LED" H 10100 9300 50  0000 C CNN
F 2 "" H 10100 9400 60  0000 C CNN
F 3 "" H 10100 9400 60  0000 C CNN
	1    10100 9400
	0    -1   -1   0   
$EndComp
$Comp
L R R50
U 1 1
P 10100 9950
F 0 "R50" V 10180 9950 50  0000 C CNN
F 1 "1K" V 10100 9950 50  0000 C CNN
F 2 "" H 10100 9950 60  0001 C CNN
F 3 "" H 10100 9950 60  0001 C CNN
	1    10100 9950
	-1   0    0    1   
$EndComp
Wire Wire Line
	9800 10300 10300 10300
Wire Wire Line
	10100 10300 10100 10200
Wire Wire Line
	9800 10300 9800 10200
Connection ~ 10100 10300
Wire Wire Line
	9800 9700 9800 9100
Connection ~ 9800 9100
Wire Wire Line
	10100 9700 10100 9600
Wire Wire Line
	10100 9200 10100 9100
Connection ~ 10100 9100
Connection ~ 7700 9000
Text Notes 10350 10000 0    60   ~ 0
5mA max on FLT#
Text Notes 3000 4000 0    60   ~ 0
PIPE interfaces:\n\n* Match lengths to <250mil.\n* Length <2" if no termination.\n* 50 Ohms +/- 10%.\n* PHY_STATUS, RX_STATUS[2..0] timed to PCLK.
Text Notes 3000 5850 0    60   ~ 0
ULPI interface:\n\n* 50 Ohms +/- 10%.
Text Notes 11400 1200 0    60   ~ 0
PHY_RESETN: Internal pull-up\nRATE: Internal pull-up
Text Notes 1100 10700 0    60   ~ 0
RESETN, OUT_ENABLE pull-downs:\nHold PHY in reset, outputs hi-Z until\nsupplies and clocks are stable, and\nFPGA configures strapping.
Text Notes 8600 6700 0    60   ~ 0
DP/DM: 90 Ohms +/- 15%, length within 150mil.\nSSRXP/SSRXM: 90 Ohms +/- 15%, length within 2.5mil.\nSSTXP/SSTXM: 90 Ohms +/- 15%, length within 2.5mil.\nSS P/M pairs may be swapped.\nPosition TX caps close to connector.
$Comp
L R R5
U 1 1
P 1300 8550
F 0 "R5" V 1380 8550 50  0000 C CNN
F 1 "DNI" V 1300 8550 50  0000 C CNN
F 2 "" H 1300 8550 60  0001 C CNN
F 3 "" H 1300 8550 60  0001 C CNN
	1    1300 8550
	-1   0    0    1   
$EndComp
$Comp
L GND #PWR062
U 1 1
P 1300 8900
F 0 "#PWR062" H 1300 8900 30  0001 C CNN
F 1 "GND" H 1300 8830 30  0001 C CNN
F 2 "" H 1300 8900 60  0001 C CNN
F 3 "" H 1300 8900 60  0001 C CNN
	1    1300 8900
	1    0    0    -1  
$EndComp
Connection ~ 1300 8200
Wire Wire Line
	1300 8800 1300 8900
Text Notes 2250 9750 0    60   ~ 0
Within 500mil of IC
Text Notes 10300 9450 0    60   ~ 0
VBUS_FAULT
Text Notes 6000 10050 0    60   ~ 0
VBUS_EN
Wire Wire Line
	7300 8900 7300 9300
Connection ~ 7300 8900
$Comp
L GND #PWR063
U 1 1
P 7300 9800
F 0 "#PWR063" H 7300 9800 30  0001 C CNN
F 1 "GND" H 7300 9730 30  0001 C CNN
F 2 "" H 7300 9800 60  0001 C CNN
F 3 "" H 7300 9800 60  0001 C CNN
	1    7300 9800
	1    0    0    -1  
$EndComp
Wire Wire Line
	7300 9700 7300 9800
Wire Wire Line
	9500 8800 9500 9300
Connection ~ 9500 8800
$Comp
L GND #PWR064
U 1 1
P 9500 9800
F 0 "#PWR064" H 9500 9800 30  0001 C CNN
F 1 "GND" H 9500 9730 30  0001 C CNN
F 2 "" H 9500 9800 60  0001 C CNN
F 3 "" H 9500 9800 60  0001 C CNN
	1    9500 9800
	1    0    0    -1  
$EndComp
Wire Wire Line
	9500 9700 9500 9800
$Comp
L C C124
U 1 1
P 7300 9500
F 0 "C124" H 7350 9600 50  0000 L CNN
F 1 "10U" H 7350 9400 50  0000 L CNN
F 2 "" H 7300 9500 60  0001 C CNN
F 3 "" H 7300 9500 60  0001 C CNN
F 4 "TDK" H 7300 9500 60  0001 C CNN "Manufacturer"
F 5 "C3216X5R1C106M" H 7300 9500 60  0001 C CNN "Part Number"
	1    7300 9500
	-1   0    0    -1  
$EndComp
$Comp
L C C125
U 1 1
P 9100 9500
F 0 "C125" H 9150 9600 50  0000 L CNN
F 1 "100N" H 9150 9400 50  0000 L CNN
F 2 "" H 9100 9500 60  0001 C CNN
F 3 "" H 9100 9500 60  0001 C CNN
F 4 "Murata" H 9100 9500 60  0001 C CNN "Manufacturer"
F 5 "GRM155R61A104KA01D" H 9100 9500 60  0001 C CNN "Part Number"
	1    9100 9500
	-1   0    0    -1  
$EndComp
$Comp
L GND #PWR065
U 1 1
P 9100 9800
F 0 "#PWR065" H 9100 9800 30  0001 C CNN
F 1 "GND" H 9100 9730 30  0001 C CNN
F 2 "" H 9100 9800 60  0001 C CNN
F 3 "" H 9100 9800 60  0001 C CNN
	1    9100 9800
	1    0    0    -1  
$EndComp
Connection ~ 9100 9000
Wire Wire Line
	9100 9700 9100 9800
Wire Wire Line
	12500 4900 12500 4800
Wire Wire Line
	12500 4800 12300 4800
Connection ~ 10300 4800
Wire Wire Line
	11000 4800 11600 4800
Wire Wire Line
	10500 4500 10300 4500
Wire Wire Line
	10300 4500 10300 4800
Wire Wire Line
	11000 4500 11100 4500
Text Notes 11600 4500 0    60   ~ 0
Ferrite >2A max
NoConn ~ 2900 8400
NoConn ~ 2900 8500
NoConn ~ 2900 8600
NoConn ~ 2900 8700
NoConn ~ 2900 8800
$Comp
L C C126
U 1 1
P 9500 9500
F 0 "C126" H 9550 9600 50  0000 L CNN
F 1 "10U" H 9550 9400 50  0000 L CNN
F 2 "" H 9500 9500 60  0001 C CNN
F 3 "" H 9500 9500 60  0001 C CNN
F 4 "TDK" H 9500 9500 60  0001 C CNN "Manufacturer"
F 5 "C3216X5R1C106M" H 9500 9500 60  0001 C CNN "Part Number"
	1    9500 9500
	-1   0    0    -1  
$EndComp
Text Label 13400 4900 0    60   ~ 0
VBUS_RAW
$EndSCHEMATC
